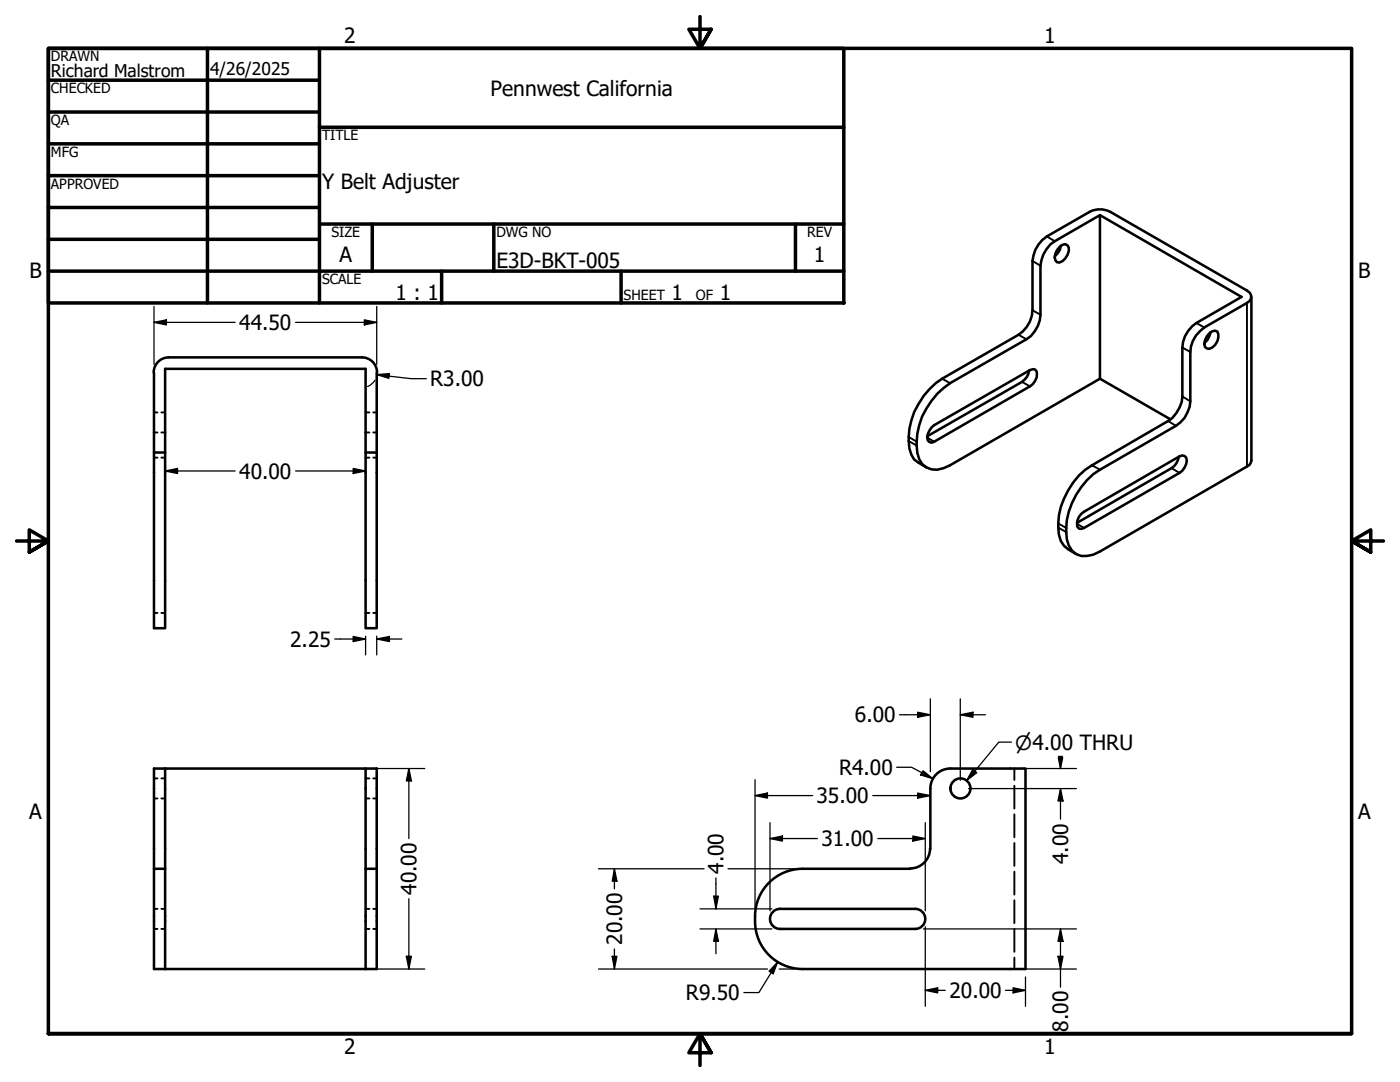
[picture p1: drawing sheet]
<svg xmlns="http://www.w3.org/2000/svg" width="279mm" height="216mm" viewBox="0 0 279 216" stroke-linecap="round" stroke-linejoin="round" font-family="sans-serif">
<!-- layer: Hidden (ANSI) -->
<g fill="none" stroke="#000" stroke-width=".38">
<path d="M30.7 82.3h.7M30.7 86.3h.7M30.7 91.3h.7M32.2 82.3h.8M32.2 86.3h.8M32.2 91.3h.8M73 82.3h.7M73 86.3h.7M73 91.3h.7M74.5 82.3h.7M74.5 86.3h.7M74.5 91.3h.7"/>
<path d="M30.7 122.3h.7M32.2 122.3h.8M73 122.3h.7M74.5 122.3h.7M30.7 155.3h.7M30.7 159.3h.7M32.2 155.3h.8M32.2 159.3h.8M73 155.3h.7M73 159.3h.7M74.5 155.3h.7M74.5 159.3h.7"/>
<path d="M202.4 153.4v2.2M202.4 156.8v4.6M202.4 162.5v4.6M202.4 168.2v4.6M202.4 173.9v4.6M202.4 179.6v4.6M30.7 181.4h.7M30.7 185.4h.7M32.2 181.4h.8M32.2 185.4h.8M73 181.4h.7M73 185.4h.7"/>
<path d="M74.5 181.4h.7M74.5 185.4h.7M202.4 185.4v4.5M202.4 191.1v2.3"/>
</g>
<!-- layer: Visible (ANSI) -->
<g fill="none" stroke="#000" stroke-width=".51">
<path d="M209.6 48.8l9.9-5.9v32.7l-29.9 17.2a4.4 4.4 0 0 1-5.6-.2 6.7 6.7 0 0 1-1.1-4.5 15 15 0 0 1 6.7-11.6l15.3-8.8a6.2 6.2 0 0 0 2.7-4.9v-9.8a6.8 6.8 0 0 1 2-4.2zM211.5 49.3l.6-.5 .5-.1 .4 .3a2.34 2.34 0 0 1-.9 3.1l-.6 .3-.6-.1a1.81 1.81 0 0 1 0-2.4zM211.7 49l-.2 .8-1 1.3M219.5 42.9l28.3 16.3-9 5.3a6.2 6.2 0 0 0-2.8 4.8v9.8a6.4 6.4 0 0 1-2.9 4.9l-15.2 8.8a14.5 14.5 0 0 0-6.6 13.9 5 5 0 0 0 3.5 3.9M249.7 59.2v32.7l-.3 .9-29.9 17.2a5 5 0 0 1-4.7 .6 5.2 5.2 0 0 1-2-5.3 14.8 14.8 0 0 1 6.7-11.6l15.2-8.7a6 6 0 0 0 2.9-4.9v-9.9a6.1 6.1 0 0 1 2.7-4.9l8.6-4.8a1.32 1.32 0 0 0 .8-1.3 1.32 1.32 0 0 0-.8-1.2l-27.3-15.7a4.4 4.4 0 0 0-4.2 0l-8.5 4.9a6.4 6.4 0 0 0-2.8 4.9v9.8a6.1 6.1 0 0 1-2.8 4.9l-15.3 8.8a14.3 14.3 0 0 0-6.5 13.9l.4 1.2 .5 1 2.5 1.6M30.7 74.4v50.9h2.3v-51.7h40v16.7h2.2M33.7 71.3a3 3 0 0 0-3 3M33.7 71.3h38.5M72.2 71.3a3 3 0 0 1 3 3M75.2 74.4v50.9h-2.2v-35M205.4 73.9a3 3 0 0 1-1.4 2.3l-19 10.9M219.5 75.6l14.1 8.1"/>
<path d="M241.4 66.5l.5-.4 .6-.1 .5 .2a2.62 2.62 0 0 1-1.6 3.4l-.5-.1a1.62 1.62 0 0 1 0-2.4zM241.6 66.3l-.6 1.5-.6 .6M30.7 90.3h2.3M185.9 85.3l.5-.5 19.1-10.9 .6-.2h.5a1.84 1.84 0 0 1 0 2.3l-.5 .6-.6 .5-19.1 11-.5 .2-.4-.1a1.64 1.64 0 0 1 0-2.3zM235.3 91.2a3.4 3.4 0 0 1-1.5 2.2l-18.9 10.9M215.8 102.6l19.6-11.5 .6-.2 .4 .1a1.64 1.64 0 0 1 0 2.3l-.4 .6-.6 .5-19.1 10.9-.5 .2h-.5a2.11 2.11 0 0 1 .5-2.9zM33 153.4v20M73 153.4h-42.3v40h44.5v-40h-2.2v20M185.7 157.4v12M189.6 153.4a4 4 0 0 0-3.9 3.9M189.7 153.4h15v40h-44.6a9.6 9.6 0 0 1-9.4-10.6M30.7 173.4h2.3v20"/>
<path d="M75.2 173.4h-2.2v20M181.7 173.4h-21.5a9.5 9.5 0 0 0-9.5 9.4M185.6 169.3a4 4 0 0 1-4 4M155.6 185.4h27.1M155.6 181.4h27.1M155.7 181.4a2 2 0 0 0-2 2 2 2 0 0 0 2 2M182.7 181.4a2 2 0 0 1 2 2 2 2 0 0 1-2 2"/>
<circle cx="191.7" cy="157.3" r="2"/>
</g>
<!-- layer: Visible Narrow (ANSI) -->
<g fill="none" stroke="#000" stroke-width=".38">
<path d="M206.1 52.1l1.5 .9M208.9 47.2l1.6 .9M188 75.6l1.6 .9M203.3 66.8l1.6 .9M204 76.2l1.5 .9M206.1 61.9l1.5 .9M236 69.3l1.6 .9M236 79.1l1.6 1M238.8 64.5l1.5 .8M248.9 60.5v32.6M181.4 88l1.5 .9M181.4 87.2l1.5 .9"/>
<path d="M185 87.3l1.4 .8M217.9 92.8l1.6 .9M233.1 84l1.6 1M233.8 93.4l1.6 1M211.2 105.3l1.6 .9M211.2 104.5l1.6 .8M214.9 104.5l1.4 .8"/>
</g>
<!-- layer: Border (ANSI) -->
<g fill="none" stroke="#000" stroke-width=".7">
<path d="M9.7 9.7h158.7v50.8h-158.7zM9.7 16h54.1M41.4 9.7v50.8M63.8 9.7v50.8M139.7 3.3v6.4l-2.2-3.9h4.4l-2.2 3.9 2.2-3.9M9.7 22.4h54.1M9.7 28.7h54.1M9.7 35.1h54.1M63.8 25.4h104.6M9.7 41.4h54.1M9.7 47.8h54.1M9.7 54.1h158.7"/>
<path d="M63.8 44.7h104.6M74.3 44.7v9.4M88.1 54.1v6.4M98.6 44.7v9.4M124 54.1v6.4M158.7 44.7v9.4M3.3 107.9h6.4l-3.9-2.2v4.5l3.9-2.3-3.9 2.3M276.1 107.9h-6.4l3.9-2.2v4.5l-3.9-2.3 3.9 2.3M9.7 206.2v-196.5h260v196.5h-260h260M141.9 210.1l-2.2-3.9 2.2 3.9h-4.4l2.2-3.9v6.4"/>
</g>
<!-- layer: Dimension (ANSI) -->
<g fill="none" stroke="#000" stroke-width=".25">
<path d="M30.7 64.3l2.5-.5v1zM30.7 64.3h16.2M30.7 61.2v11.5M59 64.3h16.2M72.7 63.8l2.5 .5-2.5 .5zM74.8 75.9l-.8 .8-.6 .4M75.2 74.7l2.5-.2-.1 1zM75.2 74.7l6.9 .9h3M75.2 61.2v11.5M33 94l2.4-.5v1zM33 94h13.9M59 94h14"/>
<path d="M70.5 93.5l2.5 .5-2.5 .5zM66.8 127.5h6.2M70.5 127l2.5 .5-2.5 .5zM73 126.9v3.8M75.2 127.5l2.5-.5v1zM75.2 127.5h5M75.2 126.9v3.8M185.7 139.4v14.6M191.6 139.4v16.3M74.5 153.4h10.3M81.6 153.4l.5 2.4h-1zM81.6 153.4v13.9"/>
<path d="M150.7 158.8l2.5-.6v1.1zM150.7 158.8h11.5M150.7 155.6v25.6M174.2 158.8h11.5M178.9 153.1h3l4.3 2.3M179.5 142.6h6.2M183.1 158.2l2.6 .6-2.6 .5zM183.1 142.1l2.6 .5-2.6 .5zM184.2 153.8l2 1.6-2.5-.8zM191.6 142.6l2.6-.5v1zM191.6 142.6h5.1M193.3 157.4h21.5"/>
<path d="M203.3 153.4h11.5M211.2 151.2l.4 2.2v-2.2M211.6 157.4l.6 2.4h-1.1zM211.6 157.4v6M212.1 151.2l-.5 2.2M81.6 179.3v14.1M119.4 173.4h21.1M122.6 173.4l.5 2.4h-.9zM122.6 173.4v4M142.4 178.8h1l-.5 2.6zM142.9 175.2v6.2M145.3 173.4h13.3"/>
<path d="M153.7 167.3l2.4-.5v1zM153.7 167.3h9.4M153.7 164.1v17.6M175.2 167.3h9.5M182.2 166.8l2.5 .5-2.5 .5zM184.7 164.1v17.6M74.5 193.4h10.3M81.1 190.8h1l-.5 2.6zM119.4 193.4h33.8M122.2 190.8h.9l-.5 2.6zM122.6 189.4v4M139.7 185.4h14.4"/>
<path d="M139.7 181.4h14.4M142.9 185.4l.5 2.4h-1zM142.9 185.4v4.9M155.2 192l-.9 2.3-.8-.5zM155.2 192l-3.8 6.1h-2.9M155.5 193.4h3.1M184.3 185.4h30.5M184.7 197.6l2.4-.5v1zM184.7 184.9v15.9M184.7 197.6h4M200.7 197.6h4M202.2 197.1l2.5 .5-2.5 .5z"/>
<path d="M203.3 193.4h11.5M204.7 194.9v5.9M211.1 190.8h1.1l-.6 2.6zM211.6 185.4l.6 2.4h-1.1zM211.6 185.4v11.6"/>
</g>
<g fill="#000">
<path d="M30.7 64.3l2.5-.5v1zM72.7 63.8l2.5 .5-2.5 .5zM75.2 74.7l2.5-.2-.1 1zM33 94l2.4-.5v1zM70.5 93.5l2.5 .5-2.5 .5zM70.5 127l2.5 .5-2.5 .5zM75.2 127.5l2.5-.5v1zM81.6 153.4l.5 2.4h-1zM150.7 158.8l2.5-.6v1.1zM183.1 158.2l2.6 .6-2.6 .5zM183.1 142.1l2.6 .5-2.6 .5zM184.2 153.8l2 1.6-2.5-.8z"/>
<path d="M191.6 142.6l2.6-.5v1zM211.1 150.8h1.1l-.6 2.6zM211.6 157.4l.6 2.4h-1.1zM122.6 173.4l.5 2.4h-.9zM142.4 178.8h1l-.5 2.6zM153.7 167.3l2.4-.5v1zM182.2 166.8l2.5 .5-2.5 .5zM81.1 190.8h1l-.5 2.6zM122.2 190.8h.9l-.5 2.6zM142.9 185.4l.5 2.4h-1zM155.2 192l-.9 2.3-.8-.5zM184.7 197.6l2.4-.5v1z"/>
<path d="M202.2 197.1l2.5 .5-2.5 .5zM211.1 190.8h1.1l-.6 2.6zM211.6 185.4l.6 2.4h-1.1z"/>
</g>
<!-- layer: Symbol (ANSI) -->
<path d="M194.1 153.5l.8 .7-2 1.6zM201.9 148.1h-2.6l-6.4 7.7" fill="none" stroke="#000" stroke-width=".25"/>
<path d="M194.1 153.5l.8 .7-2 1.6z" fill="#000"/>
<g font-size="4.2">
<text x="68.7" y="8.6">2</text>
<text x="208.4" y="8.6">1</text>
<text x="97.9" y="19.1">Pennwest California</text>
<text x="64.3" y="37.7">Y Belt Adjuster</text>
<text x="67.8" y="52.2">A</text>
<text x="99.1" y="53.5">E3D-BKT-005</text>
<text x="162.4" y="52.2">1</text>
<text x="5.9" y="55.5">B</text>
<text x="78.9" y="59.9">1 : 1</text>
<text x="134" y="59.9">1</text>
<text x="143.6" y="59.9">1</text>
<text x="271.1" y="55.5">B</text>
<text x="47.8" y="65.8">44.50</text>
<text x="85.9" y="77.1">R3.00</text>
<text x="47.8" y="95.5">40.00</text>
<text x="57.9" y="129">2.25</text>
<text x="170.6" y="144.1">6.00</text>
<text x="167.4" y="154.6">R4.00</text>
<text x="162.9" y="160.3">35.00</text>
<text x="5.8" y="163.4">A</text>
<text x="271" y="163.4">A</text>
<text x="164" y="168.8">31.00</text>
<text x="213.2" y="172.4" transform="rotate(-90 213.2 172.4)">4.00</text>
<text x="83.1" y="178.6" transform="rotate(-90 83.1 178.6)">40.00</text>
<text x="144.4" y="174.4" transform="rotate(-90 144.4 174.4)">4.00</text>
<text x="124.1" y="188.5" transform="rotate(-90 124.1 188.5)">20.00</text>
<text x="136.9" y="199.6">R9.50</text>
<text x="189.5" y="199.1">20.00</text>
<text x="213.2" y="205.9" transform="rotate(-90 213.2 205.9)">8.00</text>
<text x="68.7" y="210.3">2</text>
<text x="208.4" y="210.3">1</text>
</g>
<text font-size="3.9" x="202.6" y="149.6">⌀4.00 THRU</text>
<g font-size="3.5">
<text x="10.2" y="15.4">Richard Malstrom</text>
<text x="41.9" y="14.9">4/26/2025</text>
</g>
<g font-size="2.8">
<text x="10.2" y="12.2">DRAWN</text>
<text x="10.2" y="18.6">CHECKED</text>
<text x="10.2" y="25">QA</text>
<text x="64.3" y="27.9">TITLE</text>
<text x="10.2" y="31.3">MFG</text>
<text x="10.2" y="37.7">APPROVED</text>
<text x="66.2" y="47.3">SIZE</text>
<text x="99.1" y="47.3">DWG NO</text>
<text x="161.1" y="47.2">REV</text>
<text x="64.3" y="56.7">SCALE</text>
<text x="124.5" y="59.9">SHEET</text>
<text x="138.9" y="59.9">OF</text>
</g>
</svg>
